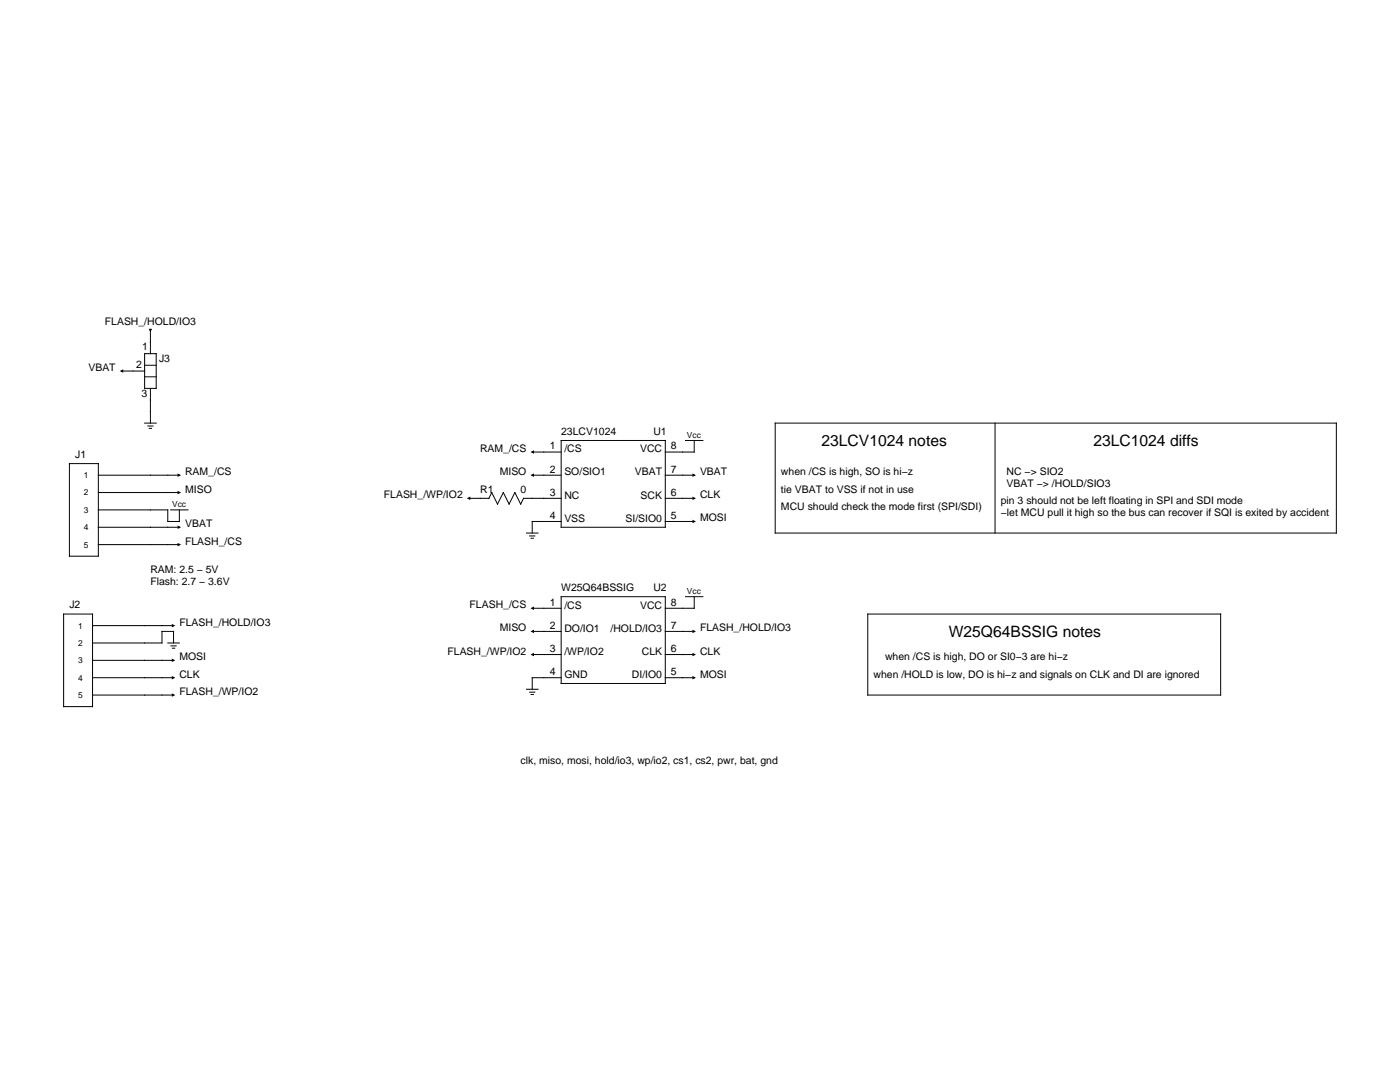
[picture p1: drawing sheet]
<svg xmlns="http://www.w3.org/2000/svg" width="279mm" height="216mm" viewBox="0 0 279 216" stroke-linecap="round" stroke-linejoin="round" font-family="sans-serif">
<g fill="none" stroke="#000" stroke-width=".2">
<path d="M24.2 74h4.7M28.9 70.6h2.3v6.9h-2.3zM28.9 72.9h2.3M28.9 75.2h2.3M30 66v4.6M30 77.5v6.9M13.9 92.5h5.7v18.5h-5.7zM19.6 94.8h16.2M19.6 98.3h16.2M28.9 84.4h2.3M29.5 85h1M29.8 85.5h.4"/>
<path d="M93.5 99.4h4.1M97.6 99.4l.5-1.1 1.2 2.3 1.1-2.3 1.2 2.3 1.2-2.3 1.1 2.3 .6-1.2h7.5M106.2 90.2h5.8M106.2 94.8h5.8M112 87.9h20.8v17.3h-20.8zM132.8 94.8h5.7M132.8 99.4h5.7M136.8 87.9h3.5M138.5 87.9v2.3h-5.7M154.7 84.4h112v22h-112zM198.6 84.4v22M19.6 101.7h13.9v2.4h2.3v-2.4"/>
<path d="M19.6 105.2h16.2M19.6 108.7h16.2M34.1 101.7h3.4M105.1 106.4h2.3M105.7 106.9h1M106 107.4h.4M112 119.1h20.8v17.3h-20.8zM112 104.1h-5.8v2.3M132.8 104.1h5.7M136.8 119.1h3.5M138.5 119.1v2.3h-5.7M12.7 122.5h5.8v18.5h-5.8z"/>
<path d="M18.5 128.3h13.8v-2.3h2.3v2.3M18.5 135.2h16.1M18.5 138.7h16.1M18.5 124.8h16.1M18.5 131.8h16.1M33.5 128.3h2.3M34.1 128.9h1.1M34.4 129.3h.5M105.1 137.5h2.3M105.7 138.1h1M106 138.6h.4M106.2 121.4h5.8"/>
<path d="M106.2 126h5.8M106.2 130.6h5.8M112 135.2h-5.8v2.3M132.8 126h5.7M132.8 130.6h5.7M132.8 135.2h5.7M173.2 122.5h70.4v16.2h-70.4z"/>
</g>
<g fill="#000">
<path d="M23.9 74l.7-.3v.7zM29.7 65.6h.7l-.4 .7zM35.4 94.5l.7 .3-.7 .4zM35.4 97.9l.7 .4-.7 .3zM93.2 99.4l.7-.3v.7zM105.9 90.2l.7-.3v.6zM105.9 94.8l.7-.3v.7zM138.2 99.1l.7 .3-.7 .4zM138.2 94.5l.7 .3-.7 .4zM35.4 108.3l.7 .4-.7 .3zM35.4 104.9l.7 .3-.7 .4zM138.2 103.7l.7 .4-.7 .3z"/>
<path d="M34.3 131.4l.7 .4-.7 .3zM34.3 134.9l.7 .3-.7 .4zM34.3 138.3l.7 .4-.7 .3zM34.3 124.5l.7 .3-.7 .4zM105.9 121.4l.7-.4v.7zM105.9 126l.7-.4v.7zM105.9 130.6l.7-.3v.7zM138.2 134.9l.7 .3-.7 .4zM138.2 130.3l.7 .3-.7 .4zM138.2 125.6l.7 .4-.7 .3z"/>
</g>
<g font-size="3.1">
<text x="163.9" y="89">23LCV1024 notes</text>
<text x="218.2" y="89">23LC1024 diffs</text>
<text x="189.3" y="127.1">W25Q64BSSIG notes</text>
</g>
<g font-size="2.1">
<text x="20.9" y="64.8">FLASH_/HOLD/IO3</text>
<text x="28.3" y="69.9">1</text>
<text x="17.6" y="74">VBAT</text>
<text x="27.2" y="73.5">2</text>
<text x="31.7" y="72.3">J3</text>
<text x="28.2" y="79.2">3</text>
<text x="109.7" y="89.7">1</text>
<text x="112" y="86.7">23LCV1024</text>
<text x="130.4" y="86.7">U1</text>
<text x="133.9" y="89.7">8</text>
<text x="15" y="91.4">J1</text>
<text x="36.9" y="94.8">RAM_/CS</text>
<text x="95.8" y="90.2">RAM_/CS</text>
<text x="99.7" y="94.8">MISO</text>
<text x="109.7" y="94.3">2</text>
<text x="112.6" y="90.3">/CS</text>
<text x="112.6" y="94.9">SO/SIO1</text>
<text x="126.7" y="94.9">VBAT</text>
<text x="127.7" y="90.3">VCC</text>
<text x="133.9" y="94.3">7</text>
<text x="139.7" y="94.8">VBAT</text>
<text x="155.9" y="94.8">when /CS is high, SO is hi−z</text>
<text x="200.9" y="94.8">NC −&gt; SIO2</text>
<text x="36.9" y="98.3">MISO</text>
<text x="76.6" y="99.4">FLASH_/WP/IO2</text>
<text x="95.8" y="98.3">R1</text>
<text x="103.9" y="98.3">0</text>
<text x="109.7" y="98.9">3</text>
<text x="112.6" y="99.5">NC</text>
<text x="127.9" y="99.5">SCK</text>
<text x="133.9" y="98.9">6</text>
<text x="139.7" y="99.4">CLK</text>
<text x="155.9" y="98.3">tie VBAT to VSS if not in use</text>
<text x="155.9" y="101.7">MCU should check the mode first (SPI/SDI)</text>
<text x="199.7" y="100.6">pin 3 should not be left floating in SPI and SDI mode</text>
<text x="200.9" y="97.1">VBAT −&gt; /HOLD/SIO3</text>
<text x="36.9" y="105.2">VBAT</text>
<text x="109.7" y="103.5">4</text>
<text x="112.6" y="104.1">VSS</text>
<text x="124.8" y="104.1">SI/SIO0</text>
<text x="133.9" y="103.5">5</text>
<text x="139.7" y="104.1">MOSI</text>
<text x="199.7" y="102.9">−let MCU pull it high so the bus can recover if SQI is exited by accident</text>
<text x="36.9" y="108.7">FLASH_/CS</text>
<text x="30" y="114.4">RAM: 2.5 − 5V</text>
<text x="30" y="116.8">Flash: 2.7 − 3.6V</text>
<text x="112" y="117.9">W25Q64BSSIG</text>
<text x="130.4" y="117.9">U2</text>
<text x="13.9" y="121.4">J2</text>
<text x="35.8" y="124.8">FLASH_/HOLD/IO3</text>
<text x="93.7" y="121.4">FLASH_/CS</text>
<text x="99.7" y="126">MISO</text>
<text x="109.7" y="120.9">1</text>
<text x="109.7" y="125.5">2</text>
<text x="112.6" y="121.4">/CS</text>
<text x="127.7" y="121.4">VCC</text>
<text x="133.9" y="120.9">8</text>
<text x="133.9" y="125.5">7</text>
<text x="139.7" y="126">FLASH_/HOLD/IO3</text>
<text x="35.8" y="131.8">MOSI</text>
<text x="89.3" y="130.6">FLASH_/WP/IO2</text>
<text x="109.7" y="130.1">3</text>
<text x="112.6" y="126">DO/IO1</text>
<text x="112.6" y="130.7">/WP/IO2</text>
<text x="121.8" y="126">/HOLD/IO3</text>
<text x="128.1" y="130.7">CLK</text>
<text x="133.9" y="130.1">6</text>
<text x="139.7" y="130.6">CLK</text>
<text x="176.6" y="131.8">when /CS is high, DO or SI0−3 are hi−z</text>
<text x="35.8" y="135.2">CLK</text>
<text x="109.7" y="134.7">4</text>
<text x="112.6" y="135.3">GND</text>
<text x="126.1" y="135.3">DI/IO0</text>
<text x="133.9" y="134.7">5</text>
<text x="139.7" y="135.2">MOSI</text>
<text x="174.3" y="135.2">when /HOLD is low, DO is hi−z and signals on CLK and DI are ignored</text>
<text x="35.8" y="138.7">FLASH_/WP/IO2</text>
<text x="103.9" y="152.5">clk, miso, mosi, hold/io3, wp/io2, cs1, cs2, pwr, bat, gnd</text>
</g>
<g font-size="1.7">
<text x="137.1" y="87.3">Vcc</text>
<text x="16.7" y="95.4">1</text>
<text x="16.7" y="98.9">2</text>
<text x="34.3" y="101.2">Vcc</text>
<text x="16.7" y="105.8">4</text>
<text x="16.7" y="102.3">3</text>
<text x="16.7" y="109.2">5</text>
<text x="137.1" y="118.5">Vcc</text>
<text x="15.6" y="125.4">1</text>
<text x="15.6" y="128.9">2</text>
<text x="15.6" y="135.8">4</text>
<text x="15.6" y="132.3">3</text>
<text x="15.6" y="139.3">5</text>
</g>
</svg>
